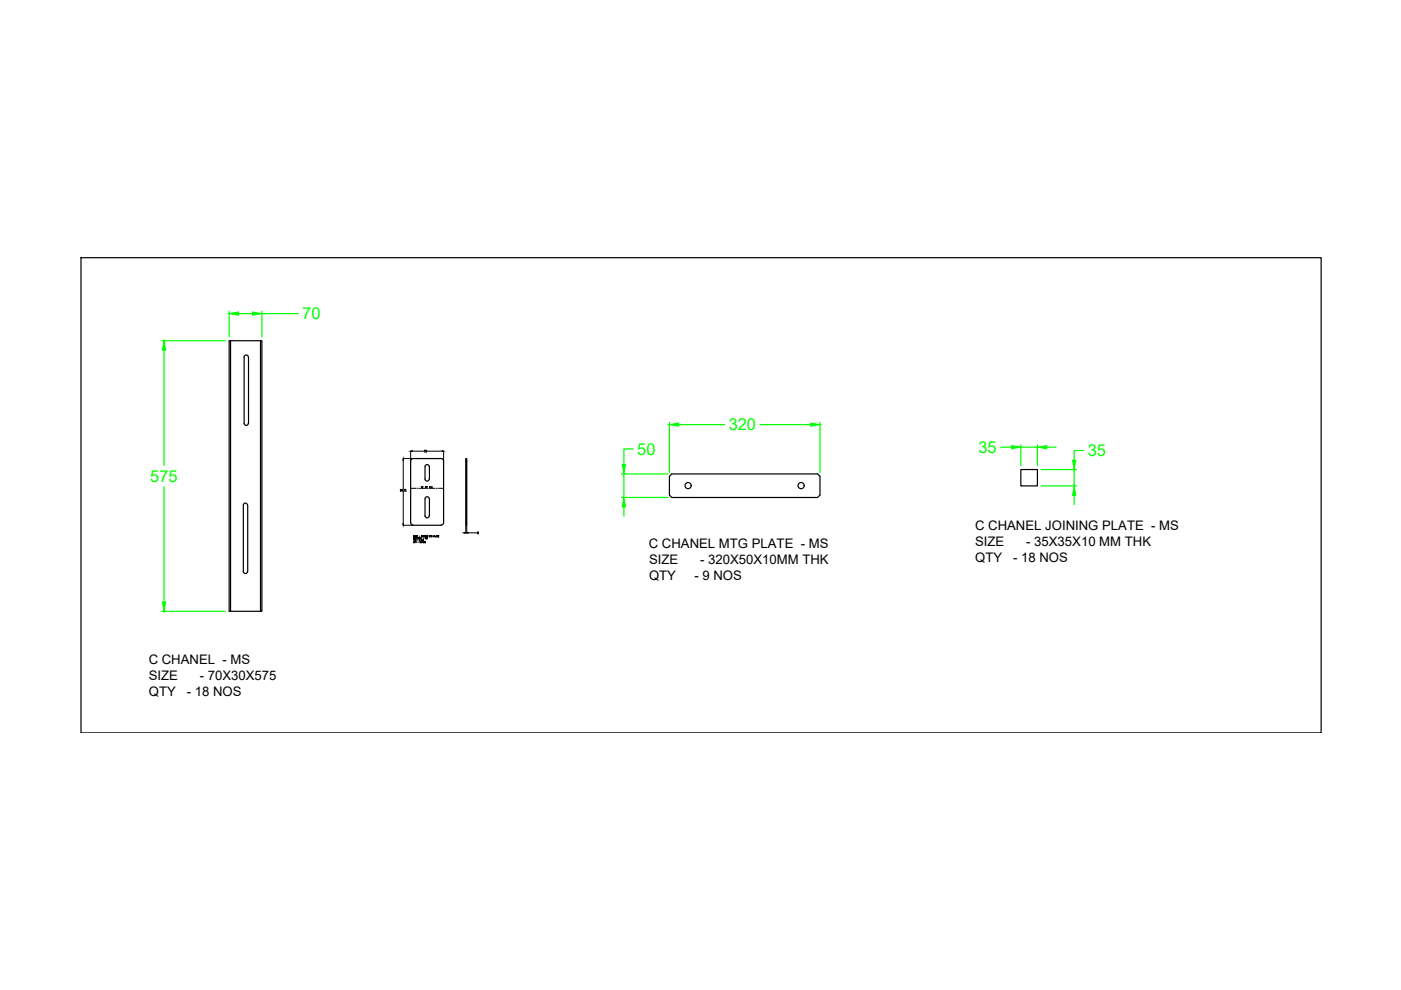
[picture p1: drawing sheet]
<svg xmlns="http://www.w3.org/2000/svg" width="297mm" height="210mm" viewBox="0 0 297 210" stroke-linecap="round" stroke-linejoin="round" font-family="sans-serif">
<!-- layer: 0 -->
<g fill="none" stroke="#000" stroke-width=".21">
<path d="M85.5 97.2h2.1M85.5 97.6v6.1M87.1 95.7v2M87.4 95.7h2.5M89.9 95.4h.3l-.2 .5M90.3 95.5h.1v.4zM90.5 95.7h3.3M94.1 95.7v2M84.9 103.8v.4M84.9 104.2h.1M85.3 104h-.2l.1-.3v.5M85.4 103.8l.1-.1v.5"/>
<path d="M85.4 104.2h.1M85.5 111.4h2.1M85.5 104.3v6.7M85.6 104.1v.1M85.7 103.7h.2l-.1 .5M86 103.8l.1 .4M87.1 103.5h1.1M87.7 114.3v-.4l.1 .3v-.3v.4M87.7 115l.1-.2v.3M87.8 113.5v.4l-.1-.4v.4M87.8 114.4h-.1v.3M87.9 113.9l.1-.4 .1 .4"/>
<path d="M87.9 114.3l.1-.4 .1 .4M87.9 113.7h.2M87.9 114.2h.2M87.9 114.4v.3M87.9 114.5h.1M87.9 114.8h.1M88 114.8v.3M88 114.4v.3M88.1 114.8l.1 .3M88.1 114.4v.3M88.2 113.9v-.4l.1 .2v-.2v.4M88.2 113.9h.1"/>
<path d="M88.3 114.4l-.2 .1 .2 .2M88.3 113.9v.4M88.3 114.8l-.1 .2M88.4 113.7h.1M88.4 114.1h.1M88.4 103.5h.3M88.5 113.5h-.1v.4h.1M88.5 113.9h-.1v.4h.1M88.5 114.5h.2M88.5 115h.2M88.6 114.1h.2v-.2h-.2v.4M88.7 114.1l.1 .2"/>
<path d="M88.9 114.3h.1l.1-.4 .1 .4M88.9 113.7h.1M88.9 113.9h.1M88.9 113.9v.4M88.9 103.5h1.3M89 114.4h.1l-.1 .2 .1 .1M89 114.8h.1l-.1 .3h.1M89 114.2h.2M89.3 113.9v.4h.1M89.3 115v-.2v.3v-.1M89.4 113.5l.1 .2M89.4 103.2v.2l.1-.2"/>
<path d="M89.4 113.7l.1 .1-.1 .1M89.4 114.7v-.3l.1 .2v-.2v.3M89.4 113.5v.4M89.6 103.3l.1-.1h-.1v.2M89.6 113.5v.4l.1-.4M89.6 114.7v-.3l.1 .2v-.2v.3M89.7 114.1h.2M89.8 114.8v.3l-.2-.3v.3M89.9 114.8h.1v.3h-.1zM90 113.6l-.1-.1 .1 .3h-.2M90.1 113.5l.1 .2M90.1 113.7l.1 .1-.1 .1"/>
<path d="M90.1 113.5v.4M90.2 114.3v-.4l.1 .3 .1-.3v.4M90.2 114.8h-.1l.1 .2h-.1M90.3 113.9l.1-.4 .1 .4M90.3 113.7h.2M90.3 103.3l-.1-.1h.1l-.1 .2M90.4 103.2h.1v.2zM90.5 103.5h.2M90.5 113.7h.2v-.2h-.2v.4M90.5 103.2h.1M90.6 113.7l.1 .2M90.6 114l-.1-.1 .1 .3h-.1"/>
<path d="M91 103.5h1.2M91 113.9v-.4l.1 .2 .1-.2v.4M91.1 103.3l.2-.1h-.2v.2M91.1 103.3l.2 .1M91.3 113.5h.1M91.3 113.5v.4M91.5 103.2h.1l-.1 .2h.1M91.6 113.5l-.1 .1v.3h.1v-.2M92 113.7l.1-.2-.1 .4M92.2 113.5v.4h.2M92.4 113.9l.1-.4 .1 .4M92.4 113.7h.2"/>
<path d="M92.5 103.5h.2M92.7 113.5h.1M92.7 113.5v.4M92.9 113.7h.1M93 103.5h1.1M93.1 113.5h-.2v.4h.2M98.1 113h.4M98.7 111.4v1.6h.3v-1.6M99.3 113h1.9M101.2 112.8h.3l-.3 .2v.2h.3"/>
</g>
<g fill="none" stroke="#000" stroke-width=".25">
<path d="M17.2 54.6h262.9v100.8h-262.9zM48.6 72.2h6.9v57.4h-6.9zM48.9 72.2v57.4M51.8 75.7v14.1M51.8 75.7a.44 .44 0 0 1 .4-.4 .44 .44 0 0 1 .4 .4M52.7 75.7v14.1M55.2 72.2v57.4M51.8 89.8a.44 .44 0 0 0 .4 .4 .44 .44 0 0 0 .4-.4M87.1 97.7v13.1v.3l.5 .2M91 98.9a.44 .44 0 0 0-.4-.4 .44 .44 0 0 0-.5 .4v2.7M91 99v2.6M93.6 97.2l.2 .1 .3 .4"/>
<path d="M93.6 97.2h-6l-.5 .3v.2M94.1 97.7v13.1l-.3 .5h-.2M98.7 97.7h.3v13.2h-.3zM98.7 97.7v-.5h.3v.5M216.4 99.6h3.5v3.4h-3.5zM52.5 107.1a.44 .44 0 0 0-.5-.4 .44 .44 0 0 0-.4 .4v14.1a.44 .44 0 0 0 .4 .4 .44 .44 0 0 0 .5-.4M52.5 107.1v14.1M87.6 111.4h6M90.1 105.8v3.6a.44 .44 0 0 0 .5 .4 .44 .44 0 0 0 .4-.4M90.1 105.8a.44 .44 0 0 1 .5-.5 .44 .44 0 0 1 .4 .5M90.1 101.6a.44 .44 0 0 0 .5 .4 .44 .44 0 0 0 .4-.4M91 105.8v3.6"/>
<path d="M98.7 110.9v.5h.3v-.5M141.9 101l.5-.5h30.9l.5 .5v4l-.5 .5h-30.9l-.5-.5z"/>
<circle cx="145.9" cy="103" r=".66"/>
<circle cx="169.8" cy="103" r=".66"/>
</g>
<path d="M85.5 97.2v.4h-.1zM87.1 95.7l.3-.1v.1zM93.8 95.6l.3 .1h-.3zM85.4 111h.1v.4zM98.5 112.9l.2 .1zM99 113h.3z" fill="#000" stroke="#000" stroke-width=".21"/>
<g fill="none" stroke="#0f0" stroke-width=".25">
<path d="M34.3 72.2h13.5M34.8 74.2v24.5M48.6 66v5.4M50.6 66.5h2.9M55.5 66v5.4M55.5 66.5h7.8M134.3 95.2h-2v3.3M141.9 89.5v10.7M143.9 90h9.8M161.1 90h10.8M173.8 89.5v10.7M212.2 94.8h2.2"/>
<path d="M216.4 94.3v4.4M216.4 94.8h3.5M219.9 94.3v4.4M220.8 99.6h7.4M221.9 94.8h2M227.7 99.6v3.4M229.7 95.5h-2v2.1M34.8 103.2v24.4M131.8 100.5h9.8M131.8 105.5h9.8M132.3 100.5v5M132.3 107.5v2"/>
<path d="M220.8 103h7.4M227.7 105v2M34.3 129.6h13.5"/>
</g>
<g fill="#0f0" stroke="#0f0" stroke-width=".21">
<path d="M34.8 72.2l.3 2h-.7z"/>
<path d="M34.4 127.6h.7l-.3 2z"/>
<path d="M48.6 66.5l2-.3v.6z"/>
<path d="M53.5 66.2l2 .3-2 .3z"/>
<path d="M141.9 90l2-.3v.7z"/>
<path d="M171.9 89.7l1.9 .3-1.9 .4z"/>
<path d="M132.3 105.5l.3 2h-.7z"/>
<path d="M131.9 98.5h.7l-.3 2z"/>
<path d="M227.7 103l.4 2h-.7z"/>
<path d="M227.4 97.6h.7l-.4 2z"/>
<path d="M219.9 94.8l2-.3v.7z"/>
<path d="M214.4 94.5l2 .3-2 .4z"/>
</g>
<g font-size="3.5" fill="#0f0">
<text x="64.1" y="67.7">70</text>
<text x="154.5" y="91.3">320</text>
<text x="135.1" y="96.4">50</text>
<text x="207.5" y="96">35</text>
<text x="230.6" y="96.8">35</text>
<text x="31.9" y="102.1">575</text>
</g>
<g font-size="2.8">
<text x="206.7" y="112.5">C CHANEL JOINING PLATE - MS</text>
<text x="137.6" y="116.3">C CHANEL MTG PLATE - MS</text>
<text x="137.6" y="119.6">SIZE</text>
<text x="148.5" y="119.6">- 320X50X10MM THK</text>
<text x="206.7" y="115.9">SIZE</text>
<text x="206.7" y="119.2">QTY</text>
<text x="214.8" y="119.2">- 18 NOS</text>
<text x="217.6" y="115.9">- 35X35X10 MM THK</text>
<text x="137.6" y="123">QTY</text>
<text x="147.2" y="123">- 9 NOS</text>
<text x="31.5" y="140.7">C CHANEL - MS</text>
<text x="31.5" y="144.1">SIZE</text>
<text x="31.6" y="147.5">QTY</text>
<text x="39.6" y="147.5">- 18 NOS</text>
<text x="42.4" y="144.1">- 70X30X575</text>
</g>
</svg>
